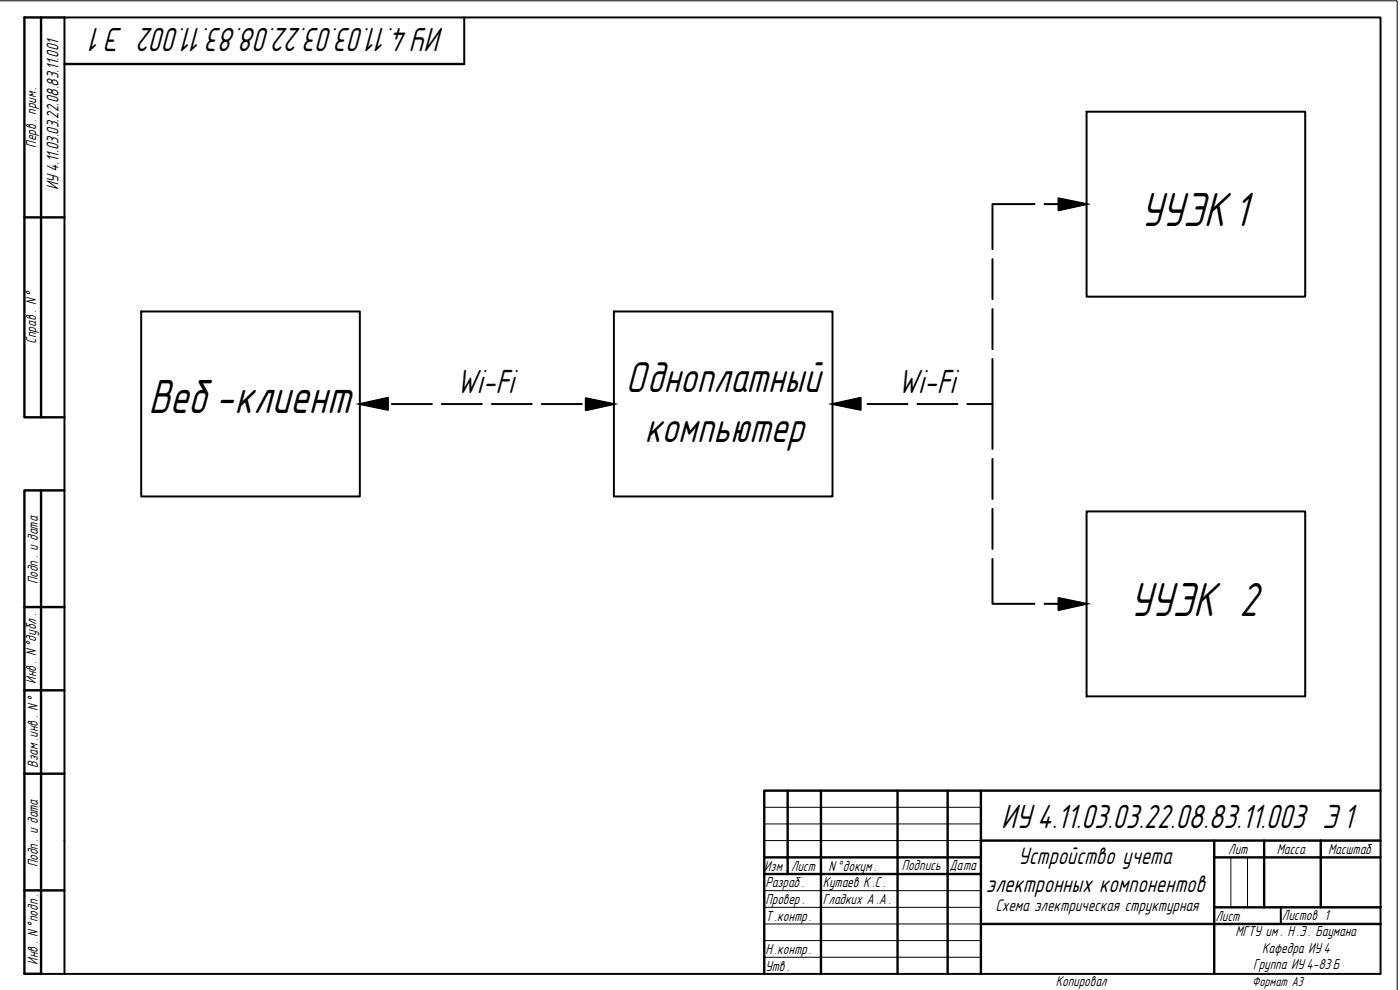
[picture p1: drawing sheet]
<svg xmlns="http://www.w3.org/2000/svg" width="420mm" height="297mm" viewBox="0 0 420 297" stroke-linecap="round" stroke-linejoin="round" font-family="sans-serif">
<!-- layer: Format -->
<g fill="none" stroke="#000" stroke-width=".59">
<path d="M139.3 5.2v14M326.1 33.5h65.6v55.5h-65.6zM317.7 59.5l8.4 1.7-8.4 1.9zM297.9 77.8v11.9M310.5 61.2h-12.6v13.5M313.5 61.2h12.6M42.4 93.5h65.6v55.5h-65.6zM184.2 93.5h65.7v55.5h-65.7zM297.9 92.7v12.1M175.8 119.5l8.4 1.7-8.4 1.9zM297.9 107.7v13.5h-7.6M108 121.2l8.4-1.8v3.6z"/>
<path d="M108 121.2h6.6M117.6 121.2h12M132.6 121.2h12M147.6 121.2h12M162.6 121.2h12M177.6 121.2h6.6M249.9 121.2l8.4-1.8v3.6zM249.9 121.2h7.4M260.3 121.2h12M275.3 121.2h12.1M297.9 121.2v13.5M297.9 137.7v12"/>
<path d="M297.9 152.7v12M326.1 153.4h65.6v55.5h-65.6zM297.9 167.7v13.5h12.6M317.7 179.4l8.4 1.8-8.4 1.8zM313.5 181.2h12.6M384.4 272.2v5M7.3 292.2h407v-287h-395v287M7.3 292.1h5"/>
</g>
<!-- layer: 0 -->
<path d="M364.3 292.2h.1" fill="none" stroke="#000" stroke-width=".3"/>
<!-- layer: Tonk -->
<path d="M0 .2h419.3v296.8M229.4 242.2h65M229.4 247.2h65M229.4 252.2h65M369.4 257.2v15M374.4 257.2v15M229.4 267.2h65M229.4 272.2h65M229.4 277.2h65M229.4 282.2h65M229.4 287.2h65" fill="none" stroke="#000" stroke-width=".3"/>
<!-- layer: Format -->
<g fill="none" stroke="#000" stroke-width=".72">
<path d="M12.3 5.2h7M19.3 19.2h120M7.3 65.2h12M12.3 125.2v-120h-5v120h12M12.3 147.1h7M7.3 182.1h12M7.3 207.1h12M7.3 232.1h12M236.4 237.2v25M246.4 237.2v55M269.4 237.2v55M284.4 237.2v55"/>
<path d="M294.4 237.2v55M414.3 237.2h-184.9v55M229.4 257.2h65M294.4 252.2h119.9M364.4 257.2h49.9M364.4 252.2v40M379.4 252.2v20M396.4 252.2v20M7.3 267.2h12M229.4 262.2h65M294.4 277.2h120M364.4 272.2h50"/>
<path d="M7.3 292.1v-145h5v145"/>
</g>
<g fill="#000" stroke="#000" stroke-width=".3">
<path d="M317.7 59.5l8.4 1.7h-8.4zM317.7 61.2v1.9l8.4-1.9z"/>
<path d="M108 121.2l8.4-1.8v1.8zM108 121.2l8.4 1.8v-1.8z"/>
<path d="M175.8 119.5l8.4 1.7h-8.4zM175.8 121.2v1.9l8.4-1.9z"/>
<path d="M249.9 121.2l8.4-1.8v1.8zM249.9 121.2l8.4 1.8v-1.8z"/>
<path d="M317.7 179.4l8.4 1.8h-8.4zM317.7 181.2v1.8l8.4-1.8z"/>
</g>
<g font-size="15">
<text x="342.3" y="67.7">УУЭК 1</text>
<text x="44.5" y="124.1">Веб -клиент</text>
<text x="339.1" y="184.8">УУЭК 2</text>
</g>
<g font-size="13.5">
<text x="187.8" y="117.5">Одноплатный</text>
<text x="193.5" y="132.5">компьютер</text>
</g>
<g font-size="10.5">
<text x="133.3" y="8.5" transform="rotate(-180 133.3 8.5)">ИУ 4.11.03.03.22.08.83.11.002 Э 1</text>
<text x="137" y="118">Wi-Fi</text>
<text x="269.5" y="118">Wi-Fi</text>
<text x="300.4" y="248.4">ИУ 4.11.03.03.22.08.83.11.003 Э 1</text>
</g>
<g font-size="7.5">
<text x="305.6" y="259.3">Устройство учета</text>
<text x="295.9" y="267.7">электронных компонентов</text>
</g>
<g font-size="5.2">
<text x="17.5" y="57.1" transform="rotate(-90 17.5 57.1)">ИУ 4.11.03.03.22.08.83.11.001</text>
<text x="298.7" y="273.2">Схема электрическая структурная</text>
</g>
<g font-size="4.8">
<text x="10.9" y="103.2" transform="rotate(-90 10.9 103.2)">Справ . N°</text>
<text x="10.9" y="205.1" transform="rotate(-90 10.9 205.1)">Инв . N °дубл .</text>
<text x="11.3" y="230.3" transform="rotate(-90 11.3 230.3)">Взам .инв . N°</text>
<text x="284.9" y="261">Дата</text>
<text x="229.7" y="276.2">Т .контр.</text>
<text x="364.7" y="276.2">Лист</text>
<text x="384.7" y="276.1">Листов 1</text>
<text x="229.7" y="286.2">Н .контр.</text>
<text x="11.3" y="289.4" transform="rotate(-90 11.3 289.4)">Инв . N°подп .</text>
</g>
<g font-size="4.5">
<text x="10.9" y="44.3" transform="rotate(-90 10.9 44.3)">Перв . прим.</text>
<text x="11.3" y="175.2" transform="rotate(-90 11.3 175.2)">Подп . и дата</text>
<text x="368.6" y="256.2">Лит</text>
<text x="383.2" y="256.2">Масса</text>
<text x="398.6" y="256.2">Масштаб</text>
<text x="11.3" y="260.2" transform="rotate(-90 11.3 260.2)">Подп . и дата</text>
<text x="229.4" y="261.2">Изм .</text>
<text x="237.4" y="261.2">Лист</text>
<text x="248.6" y="261.2">N °докум .</text>
<text x="270.6" y="261.1">Подпись</text>
<text x="229.7" y="266.2">Разраб .</text>
<text x="246.9" y="266.1">Кутаев К .С .</text>
<text x="229.7" y="271.2">Провер .</text>
<text x="247" y="271.1">Гладких А .А .</text>
<text x="370.8" y="280.9">МГТУ им . Н .Э . Баумана</text>
<text x="378.8" y="285.9">Кафедра ИУ 4</text>
<text x="229.7" y="291.2">Утв .</text>
<text x="376.1" y="290.9">Группа ИУ 4-83 Б</text>
<text x="316.9" y="296">Копировал</text>
</g>
<text font-size="4.1" x="375.8" y="296">Формат А3</text>
</svg>
